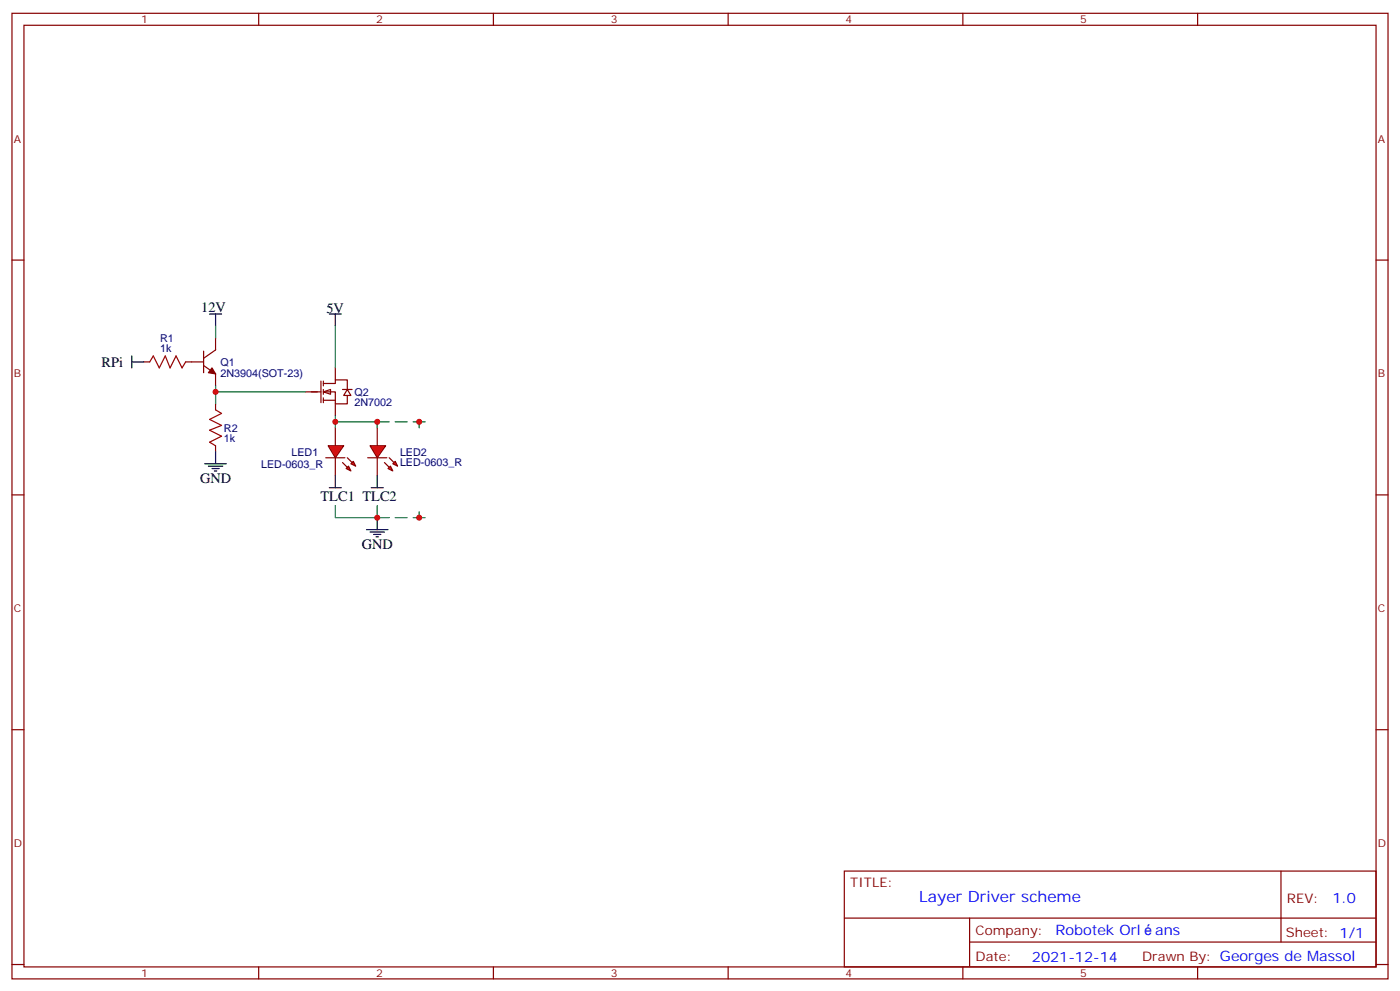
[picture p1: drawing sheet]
<svg xmlns="http://www.w3.org/2000/svg" width="412mm" height="292mm" viewBox="0 0 412 292" stroke-linecap="round" stroke-linejoin="round" font-family="sans-serif">
<g fill="none" stroke="#870000" stroke-width=".35">
<path d="M3.5 3.9h405.4v284.4h-405.4zM7.1 7.4h398.2v277.3h-398.2zM76.2 3.9v3.5M145.3 3.9v3.5M214.5 3.9v3.5M283.6 3.9v3.5M352.8 3.9v3.5M3.5 76.6h3.6M405.3 76.6h3.6M63.5 99.5v3.5l-3.5 2.5M42.3 106.6h1.8M54.7 106.6h5.3"/>
<path d="M60 107.6l3.5 2.5v3.5M60 103.4v6.3M3.5 145.7h3.6M405.3 145.7h3.6M3.5 214.9h3.6M405.3 214.9h3.6M248.7 256.5h156.6v28.2h-156.6zM377.3 256.5v20.9M248.7 270.4h156.5M285.6 277.4h119.6M285.6 270.4v14.1M3.5 284h3.6"/>
<path d="M76.2 284.7v3.6M145.3 284.7v3.6M214.5 284.7v3.6M283.6 284.7v3.6M352.8 284.7v3.6M405.3 284h3.6"/>
</g>
<path d="M44.1 106.6l1.1-1.8 1.7 3.5 1.8-3.5 1.4 3.5 1.8-3.5 1.7 3.5 1.1-1.7" fill="none" stroke="#a10000" stroke-width=".35"/>
<path d="M62.4 108.3l1.1 1.8-2.1-.4z" fill="#870000" stroke="#870000" stroke-width=".35"/>
<g fill="#fff" stroke="#870000" stroke-width=".35">
<path d="M95.2 115.4l2.2-.7v1.4z"/>
<path d="M102.3 114.7l1.1 1.8h-2.2z"/>
</g>
<g fill="none" stroke="#870000" stroke-width=".35">
<path d="M63.5 118.9v1.8M90 115.4h4.5M94.5 112.2v6.4M95.2 112.9h3.6v-1h3.5v2.8M95.2 115.4h3.6v3.5h3.5v-2.4M95.2 117.9h3.6M95.2 112.2v1.4M95.2 114.7v1.4M95.2 117.2v1.4M98.8 108.3v3.6M98.8 118.9v3.5M100.9 114.7h2.8"/>
<path d="M63.5 131.3v1.7"/>
</g>
<path d="M63.5 120.7l1.8 1-3.6 1.8 3.6 1.8-3.6 1.4 3.6 1.7-3.6 1.8 1.8 1.1" fill="none" stroke="#a10000" stroke-width=".35"/>
<path d="M63.5 96v3.5M98.8 96v12.3M63.5 113.6v5.3M63.5 115.4h26.5" fill="none" stroke="#008700" stroke-width=".35"/>
<path d="M61.7 92.5h3.6M63.5 92.5v3.5M97 92.5h3.5M98.8 92.5v3.5" fill="none" stroke="#000" stroke-width=".35"/>
<g fill="#f00" stroke="#870000" stroke-width=".35">
<path d="M96.7 131.3h4.5l-2.4 3.5z"/>
<path d="M96 134.8h5.6z"/>
</g>
<g fill="#870000" stroke="#870000" stroke-width=".35">
<path d="M102.3 134.8l1.4 1.4z"/>
<path d="M100.9 136.2l1.4 1.4z"/>
</g>
<g fill="#f00" stroke="#870000" stroke-width=".35">
<path d="M103.4 136.6l.7-.7 .7 1.4z"/>
<path d="M102 138l.7-.7 .7 1.4z"/>
</g>
<path d="M98.8 126v5.3M98.8 134.8v5.3" fill="none" stroke="#870000" stroke-width=".35"/>
<g fill="#f00" stroke="#870000" stroke-width=".35">
<path d="M109 131.3h4.6l-2.5 3.5z"/>
<path d="M108.3 134.8h5.6z"/>
</g>
<g fill="#870000" stroke="#870000" stroke-width=".35">
<path d="M114.7 134.8l1.4 1.4z"/>
<path d="M113.2 136.2l1.5 1.4z"/>
</g>
<g fill="#f00" stroke="#870000" stroke-width=".35">
<path d="M115.7 136.6l.7-.7 .7 1.4z"/>
<path d="M114.3 138l.7-.7 .7 1.4z"/>
</g>
<path d="M111.1 126v5.3M111.1 134.8v5.3" fill="none" stroke="#870000" stroke-width=".35"/>
<g fill="none" stroke="#000" stroke-width=".35">
<path d="M38.8 106.6h3.5M38.8 104.8v3.5M60.3 136.6h6.4M61.4 137.3h4.2M62.4 138h2.2M63.1 138.7h.8M63.5 133v3.6M97 143.6h3.5M98.8 140.1v3.5M107.9 156h6.4M109 156.7h4.2M109.4 143.6h3.5"/>
<path d="M110.1 157.4h2.1M110.8 158.1h.7M111.1 140.1v3.5M111.1 152.4v3.6"/>
</g>
<path d="M98.8 122.4v1.8h12.3v1.8M98.8 124.2v1.8M111.1 124.2h3.6M116.4 124.2h3.5M121.7 124.2h3.5M123.5 124.2v1.8M98.8 148.9v3.5h12.3v-3.5M111.1 152.4h3.6M116.4 152.4h3.5M121.7 152.4h3.5M123.5 150.7v1.7" fill="none" stroke="#008700" stroke-width=".35"/>
<g fill="#c00">
<circle cx="63.5" cy="115.4" r=".88"/>
<circle cx="98.8" cy="124.2" r=".88"/>
<circle cx="111.1" cy="152.4" r=".88"/>
<circle cx="111.1" cy="124.2" r=".88"/>
<circle cx="123.5" cy="124.2" r=".88"/>
<circle cx="123.5" cy="152.4" r=".88"/>
</g>
<text font-size="4.6" fill="#00f" x="270.8" y="265.5">Layer Driver scheme</text>
<g font-size="4.2">
<text x="59.3" y="91.8">12V</text>
<text x="96.2" y="92.2">5V</text>
<text x="29.9" y="108">RPi</text>
<text x="58.9" y="142.2">GND</text>
<text x="94.4" y="147.6">TLC1 TLC2</text>
<text x="106.5" y="161.6">GND</text>
</g>
<g font-size="4.2" fill="#00f">
<text x="392.5" y="265.8">1.0</text>
<text x="310.9" y="275.3">Robotek Orl</text>
<text x="340.3" y="275.3">ans</text>
<text x="304" y="283.1">2021-12-14</text>
</g>
<g font-size="3.9" fill="#800">
<text x="250.5" y="261.1">TITLE:</text>
<text x="379.1" y="265.8">REV:</text>
<text x="287.4" y="275.3">Company:</text>
<text x="378.7" y="275.9">Sheet: 1/1</text>
<text x="287.4" y="283">Date:</text>
<text x="336.4" y="283.1">Drawn By: Georges de Massol</text>
</g>
<g font-size="3.2" fill="#800">
<text x="41.6" y="6.9">1</text>
<text x="110.8" y="6.9">2</text>
<text x="179.9" y="6.9">3</text>
<text x="249.1" y="6.9">4</text>
<text x="318.2" y="6.9">5</text>
<text x="4.1" y="42">A</text>
<text x="405.9" y="42">A</text>
<text x="4.1" y="111.2">B</text>
<text x="405.9" y="111.2">B</text>
<text x="4.1" y="180.3">C</text>
<text x="405.9" y="180.3">C</text>
<text x="4.1" y="249.4">D</text>
<text x="405.9" y="249.4">D</text>
<text x="41.6" y="287.7">1</text>
<text x="110.8" y="287.7">2</text>
<text x="179.9" y="287.7">3</text>
<text x="249.1" y="287.7">4</text>
<text x="318.2" y="287.7">5</text>
</g>
<g font-size="3.2" fill="#000080">
<text x="47.2" y="100.8">R1</text>
<text x="47.2" y="103.8">1k</text>
<text x="64.9" y="107.9">Q1</text>
<text x="64.9" y="110.9">2N3904(SOT-23)</text>
<text x="104.4" y="119.7">2N7002</text>
<text x="104.4" y="116.7">Q2</text>
<text x="66" y="130.3">1k</text>
<text x="66" y="127.1">R2</text>
<text x="76.9" y="137.7">LED-0603_R</text>
<text x="85.8" y="134.2">LED1</text>
<text x="117.8" y="137.3">LED-0603_R</text>
<text x="117.8" y="134.2">LED2</text>
</g>
</svg>
